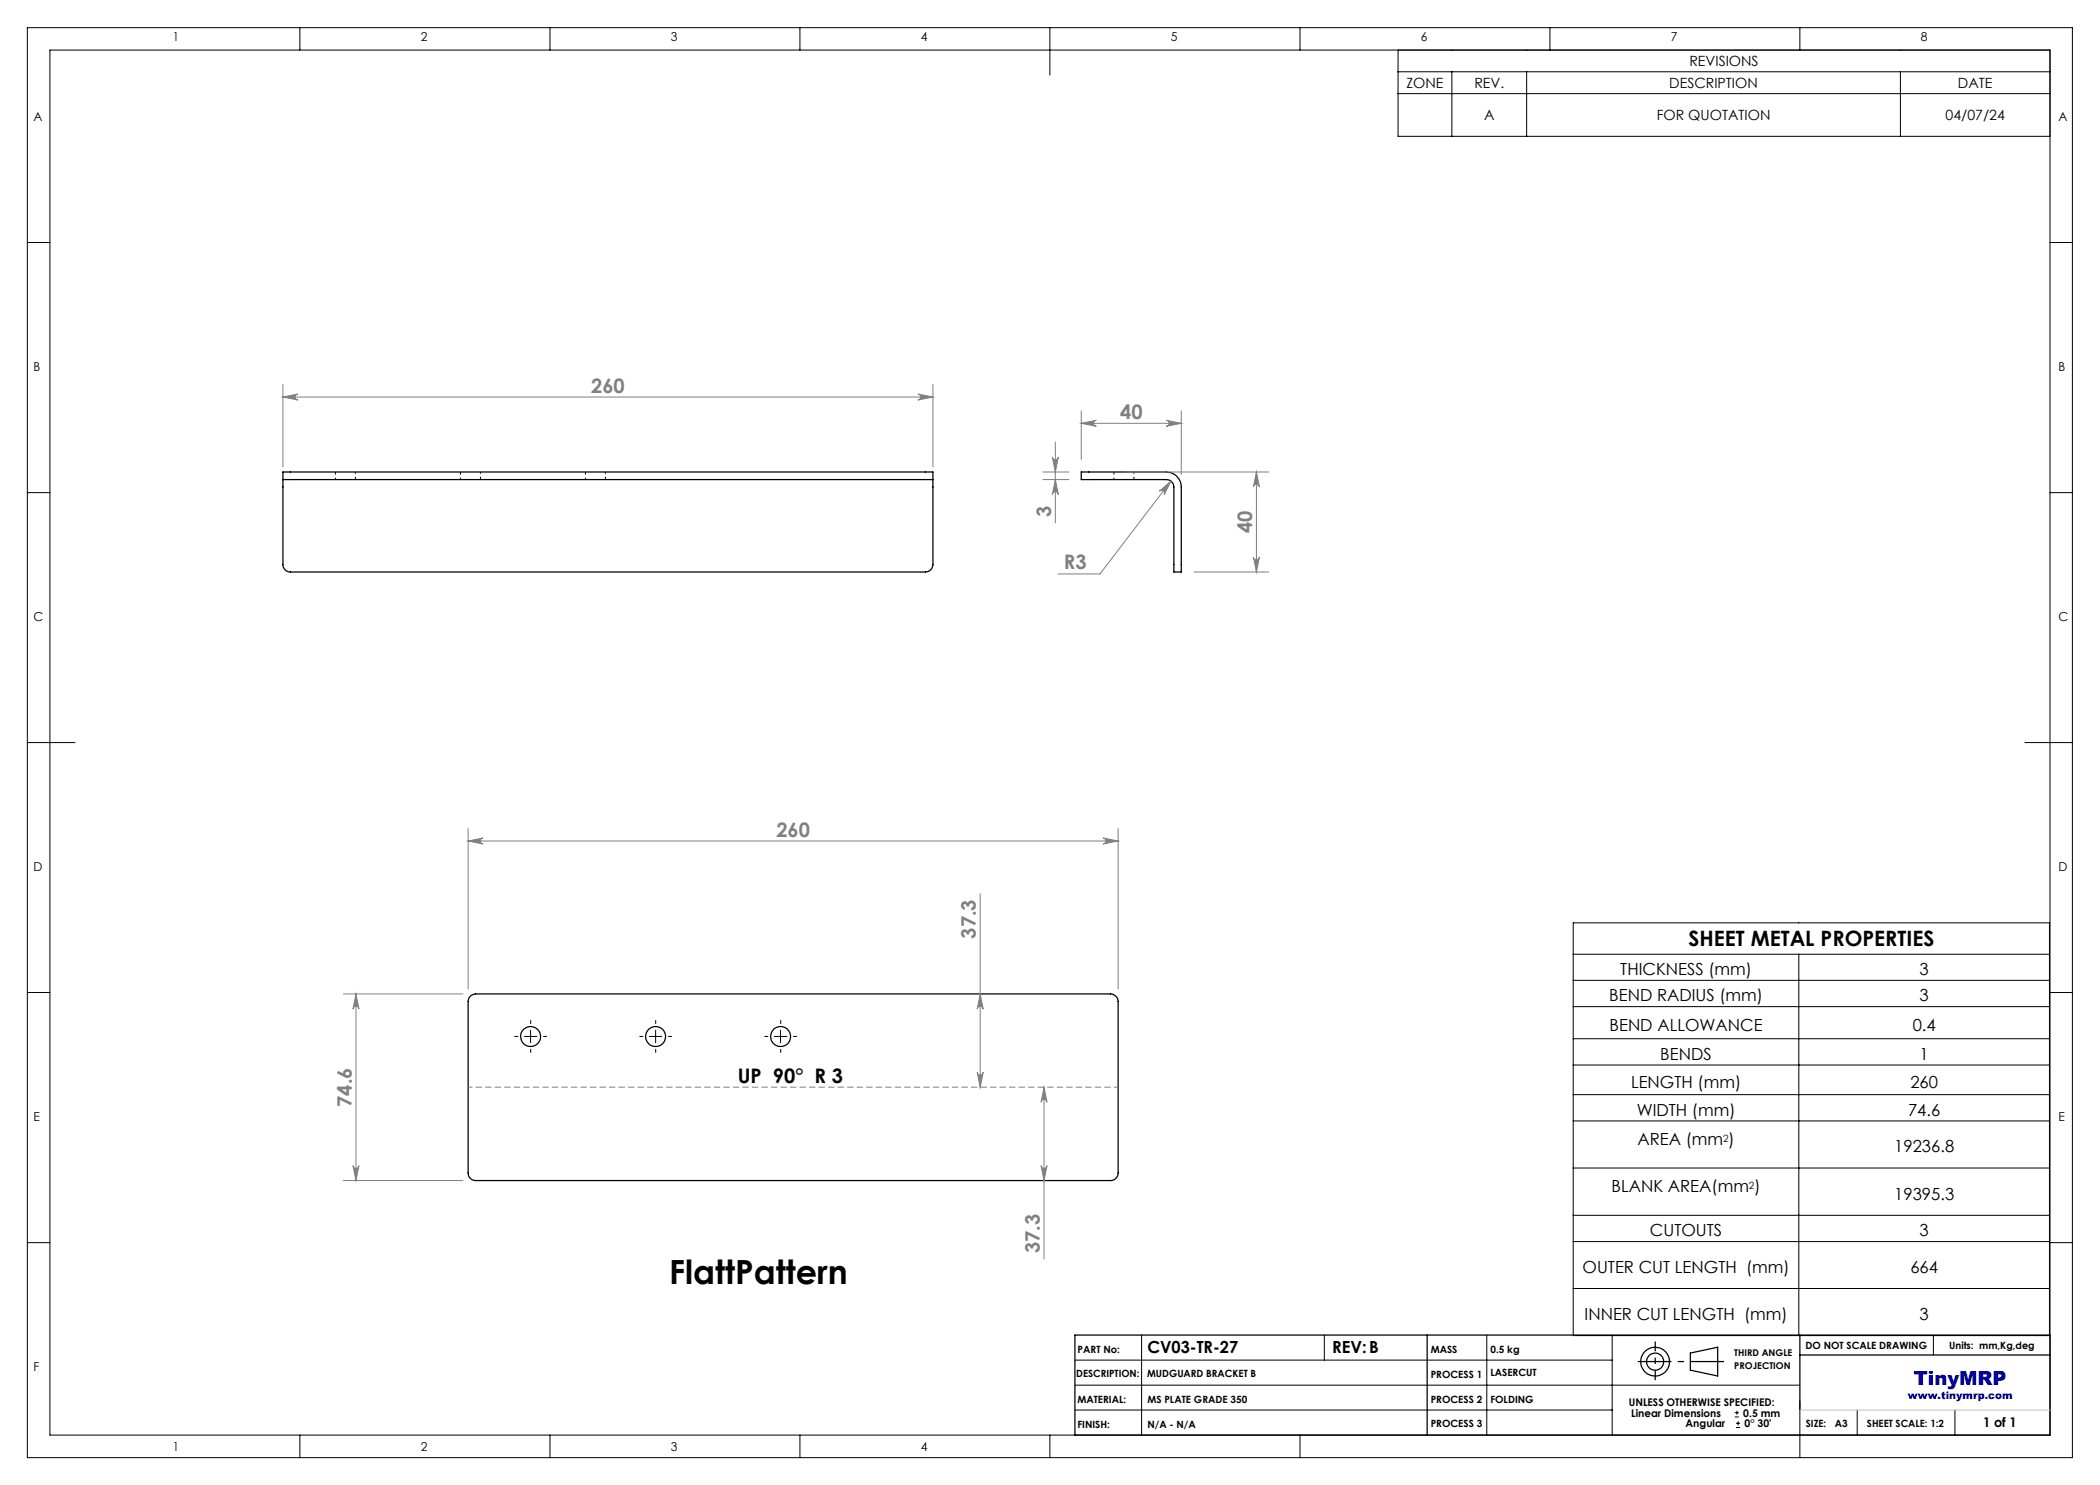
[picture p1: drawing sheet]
<svg xmlns="http://www.w3.org/2000/svg" width="420mm" height="297mm" viewBox="0 0 420 297" stroke-linecap="round" stroke-linejoin="round" font-family="sans-serif">
<g fill="none" stroke="#000" stroke-width=".25">
<path d="M56.6 95.9h130M56.6 95.9v-1.5h130v1.5M56.6 95.9v17a1.45 1.45 0 0 0 1.5 1.5h127a1.51 1.51 0 0 0 1.5-1.5v-17M216.3 94.4h17a2.99 2.99 0 0 1 3 3v17h-1.5v-17a1.51 1.51 0 0 0-1.5-1.5h-17zM94.1 199.2l1-.4h127a1.57 1.57 0 0 1 1.5 1.5v34.3a1.57 1.57 0 0 1-1.5 1.5h-127a1.51 1.51 0 0 1-1.5-1.5v-34.3l.1-.6zM215 267h195v20h-195zM285.4 267v20M338.1 270.6l5.4-1.2v5.8l-5.4-1.2zM360 267v15M360 271h50"/>
<circle cx="106.1" cy="207.3" r="2"/>
<circle cx="131.1" cy="207.3" r="1.99"/>
<circle cx="156.1" cy="207.3" r="1.99"/>
<circle cx="331" cy="272.3" r="2.87"/>
<circle cx="331" cy="272.3" r="1.72"/>
</g>
<path d="M67.1 94.4v1.5M71.1 95.9v-1.5M92.1 94.4v1.5M96.1 95.9v-1.5M117.1 94.4v1.5M121.1 95.9v-1.5M222.8 94.4v1.5M226.8 95.9v-1.5" fill="none" stroke="#000" stroke-width=".2" stroke-dasharray="1.3 .6" stroke-dashoffset=".7" stroke-linecap="butt"/>
<g fill="none" stroke="#000" stroke-width=".2">
<path d="M5.5 5.5h409v286h-409zM10 10h400v277h-400zM60 5.5v4.5M110 5.5v4.5M160 5.5v4.5M210 5.5v9.5M260 5.5v4.5M279.6 10v17.3h130.4M279.6 14.4h130.4M279.6 18.7h130.4M290.4 14.4v12.9M305.3 14.4v12.9"/>
<path d="M310 5.5v4.5M360 5.5v4.5M380.1 14.4v12.9M5.5 48.5h4.5M410 48.5h4.5M5.5 98.5h4.5M410 98.5h4.5M5.5 148.5h9.5M405 148.5h9.5M5.5 198.5h4.5M314.6 184.6h95.3v82.5h-95.3zM314.6 190.8h95.3"/>
<path d="M314.6 196.1h95.3M359.8 190.8v76.3M410 198.5h4.5M104.9 207.3h2.5M106.1 206.1v2.5M129.9 207.3h2.5M131.1 206.1v2.5M154.9 207.3h2.5M156.1 206.1v2.5M314.6 201.3h95.3M314.6 207.7h95.3M314.6 213h95.3"/>
<path d="M314.6 218.9h95.3M314.6 224.2h95.3M314.6 233.6h95.3M5.5 248.5h4.5M314.6 243.1h95.3M314.6 248.3h95.3M314.6 257.7h95.3M410 248.5h4.5M215 277h145M215 272h107.4M228.3 267v20M264.9 267v5"/>
<path d="M297.4 267v20M322.4 267v20M386.7 267v4M60 287v4.5M110 287v4.5M160 287v4.5M210 287v4.5M215 282h107.4M260 287v4.5M347 283.4h.8M347 282.5h.8M347.2 285.5h.8"/>
<path d="M347.2 284.7h.8M347.4 282.1v.9M347.6 284.3v.8M360 280.2v11.3M371.4 282v5M391 282v5"/>
</g>
<g fill="none" stroke="#808080" stroke-width=".2">
<path d="M56.6 79.4l3-.6a.6 .6 0 0 0-.6 .6 .6 .6 0 0 0 .6 .6zM56.6 76.9v16.5M56.6 79.4h130M183.6 78.8l3 .6-3 .6a.6 .6 0 0 0 .6-.6 .6 .6 0 0 0-.6-.6zM186.6 76.9v16.5M208.6 94.4h5.2M208.6 95.9h5.2M210.5 91.4a.6 .6 0 0 0 .6 .6 .6 .6 0 0 0 .6-.6l-.6 3zM211.1 95.9l.6 3a.6 .6 0 0 0-.6-.6 .6 .6 0 0 0-.6 .6zM211.1 88.4v16.2M216.3 84.7l3-.6a.6 .6 0 0 0-.6 .6 .6 .6 0 0 0 .6 .6zM216.3 82.2v9.7"/>
<path d="M216.3 84.7h20M225.3 94.4h28.5M231.9 98.2l2.3-2-1.4 2.8a.59 .59 0 0 0-.1-.9 .59 .59 0 0 0-.8 .1zM233.3 84.1l3 .6-3 .6a.6 .6 0 0 0 .5-.6 .6 .6 0 0 0-.5-.6zM234.2 96.2l-14.2 18.6h-8.4M236.3 82.2v12.7M251.3 94.4l.6 3a.6 .6 0 0 0-.6-.6 .6 .6 0 0 0-.6 .6zM251.3 94.4v20M238.8 114.4h15M250.7 111.4a.6 .6 0 0 0 .6 .6 .6 .6 0 0 0 .6-.6l-.6 3zM93.6 168.2l3-.6a.6 .6 0 0 0-.5 .6 .6 .6 0 0 0 .5 .6zM93.6 165.7v32.1"/>
<path d="M93.6 168.2h130M196 178.7v38.7M220.6 167.6l3 .6-3 .6a.6 .6 0 0 0 .6-.6 .6 .6 0 0 0-.6-.6zM223.6 165.7v32.1M68.7 198.8h23.9M71.2 198.8l.6 3a.6 .6 0 0 0-.6-.6 .6 .6 0 0 0-.6 .6zM71.2 198.8v37.3M196 198.8l.6 3a.6 .6 0 0 0-.6-.6 .6 .6 0 0 0-.6 .6zM195.4 214.5a.6 .6 0 0 0 .6 .5 .6 .6 0 0 0 .6-.5l-.6 2.9zM208.8 217.4l.6 3a.6 .6 0 0 0-.6-.5 .6 .6 0 0 0-.6 .5zM208.8 217.4v34.4M68.7 236.1h23.9"/>
<path d="M70.6 233.1a.6 .6 0 0 0 .6 .6 .6 .6 0 0 0 .6-.6l-.6 3zM208.2 233.1a.6 .6 0 0 0 .6 .6 .6 .6 0 0 0 .6-.6l-.6 3z"/>
</g>
<path d="M103.6 207.3h-.7M106.1 204.8v-.8M106.1 209.8v.7M108.6 207.3h.8M128.6 207.3h-.7M131.1 204.8v-.8M131.1 209.8v.7M133.6 207.3h.8M153.6 207.3h-.7M156.1 204.8v-.8M156.1 209.8v.7M158.6 207.3h.8" fill="none" stroke="#000" stroke-width=".2" stroke-dasharray="15.2 1.3 1.3 1.3" stroke-linecap="butt"/>
<path d="M327.6 272.3h17.2" fill="none" stroke="#000" stroke-width=".25" stroke-dasharray="15.2 1.3 1.3 1.3" stroke-dashoffset="8.5" stroke-linecap="butt"/>
<path d="M331 268.3v7.7" fill="none" stroke="#000" stroke-width=".25" stroke-dasharray="15.2 1.3 1.3 1.3" stroke-dashoffset="13.3" stroke-linecap="butt"/>
<path d="M93.6 217.4h130" fill="none" stroke="#808080" stroke-width=".2" stroke-dasharray="1.3 .6" stroke-dashoffset=".4" stroke-linecap="butt"/>
<path d="M360 282h50" fill="none" stroke="#c0c0c0" stroke-width=".2"/>
<g fill="#808080">
<path d="M93.6 168.2l3-.6a.6 .6 0 0 0-.5 .6 .6 .6 0 0 0 .5 .6zM220.6 167.6l3 .6-3 .6a.6 .6 0 0 0 .6-.6 .6 .6 0 0 0-.6-.6zM216.3 84.7l3-.6a.6 .6 0 0 0-.6 .6 .6 .6 0 0 0 .6 .6zM233.3 84.1l3 .6-3 .6a.6 .6 0 0 0 .5-.6 .6 .6 0 0 0-.5-.6zM231.9 98.2a.59 .59 0 0 1 .8-.1 .59 .59 0 0 1 .1 .9l1.4-2.8z"/>
<path d="M196 198.8l.6 3a.6 .6 0 0 0-.6-.6 .6 .6 0 0 0-.6 .6zM195.4 214.5a.6 .6 0 0 0 .6 .5 .6 .6 0 0 0 .6-.5l-.6 2.9zM208.8 217.4l.6 3a.6 .6 0 0 0-.6-.5 .6 .6 0 0 0-.6 .5zM208.2 233.1a.6 .6 0 0 0 .6 .6 .6 .6 0 0 0 .6-.6l-.6 3zM71.2 198.8l.6 3a.6 .6 0 0 0-.6-.6 .6 .6 0 0 0-.6 .6zM70.6 233.1a.6 .6 0 0 0 .6 .6 .6 .6 0 0 0 .6-.6l-.6 3zM251.3 94.4l.6 3a.6 .6 0 0 0-.6-.6 .6 .6 0 0 0-.6 .6zM250.7 111.4a.6 .6 0 0 0 .6 .6 .6 .6 0 0 0 .6-.6l-.6 3zM210.5 91.4a.6 .6 0 0 0 .6 .6 .6 .6 0 0 0 .6-.6l-.6 3zM211.1 95.9l.6 3a.6 .6 0 0 0-.6-.6 .6 .6 0 0 0-.6 .6z"/>
<path d="M56.6 79.4l3-.6a.6 .6 0 0 0-.6 .6 .6 .6 0 0 0 .6 .6zM183.6 78.8l3 .6-3 .6a.6 .6 0 0 0 .6-.6 .6 .6 0 0 0-.6-.6z"/>
</g>
<text font-size="6.7" x="133.9" y="256.8">FlattPattern</text>
<text font-size="4.2" x="337.7" y="189.2">SHEET METAL PROPERTIES</text>
<g font-size="4" fill="#808080">
<text x="118.2" y="78.5">260</text>
<text x="224" y="83.8">40</text>
<text x="210.2" y="103.4" transform="rotate(-90 210.2 103.4)">3</text>
<text x="250.4" y="106.6" transform="rotate(-90 250.4 106.6)">40</text>
<text x="212.7" y="113.9">R3</text>
<text x="155.3" y="167.3">260</text>
<text x="195.2" y="187.7" transform="rotate(-90 195.2 187.7)">37.3</text>
<text x="70.3" y="221.4" transform="rotate(-90 70.3 221.4)">74.6</text>
<text x="208" y="250.6" transform="rotate(-90 208 250.6)">37.3</text>
</g>
<text font-size="4" x="147.6" y="216.6">UP 90° R 3</text>
<text font-size="3.9" fill="#0000a0" x="382.8" y="277">TinyMRP</text>
<g font-size="3.3">
<text x="324.1" y="195">THICKNESS (mm)</text>
<text x="383.9" y="195">3</text>
<text x="321.8" y="200.3">BEND RADIUS (mm)</text>
<text x="383.9" y="200.3">3</text>
<text x="321.9" y="206.1">BEND ALLOWANCE</text>
<text x="382.5" y="206.1">0.4</text>
<text x="332.1" y="211.9">BENDS</text>
<text x="383.9" y="211.9">1</text>
<text x="326.2" y="217.5">LENGTH (mm)</text>
<text x="382.1" y="217.5">260</text>
<text x="327.3" y="223.1">WIDTH (mm)</text>
<text x="381.6" y="223.1">74.6</text>
<text x="327.5" y="229">AREA (mm )</text>
<text x="378.8" y="230.5">19236.8</text>
<text x="322.3" y="238.5">BLANK AREA(mm )</text>
<text x="378.8" y="239.9">19395.3</text>
<text x="330" y="247.3">CUTOUTS</text>
<text x="383.9" y="247.3">3</text>
<text x="316.5" y="254.6">OUTER CUT LENGTH (mm)</text>
<text x="382.1" y="254.6">664</text>
<text x="316.9" y="264">INNER CUT LENGTH (mm)</text>
<text x="383.9" y="264">3</text>
<text x="229.5" y="270.6">CV03-TR-27</text>
<text x="266.4" y="270.7">REV:B</text>
</g>
<g font-size="2.8">
<text x="281.3" y="17.6">ZONE</text>
<text x="294.9" y="17.6">REV.</text>
<text x="333.9" y="17.6">DESCRIPTION</text>
<text x="337.9" y="13.2">REVISIONS</text>
<text x="391.6" y="17.6">DATE</text>
<text x="296.8" y="24">A</text>
<text x="331.3" y="24">FOR QUOTATION</text>
<text x="389.1" y="24">04/07/24</text>
</g>
<text font-size="2.7" x="396.6" y="285.4">1 of 1</text>
<g font-size="2.5">
<text x="34.6" y="8.2">1</text>
<text x="84.2" y="8.2">2</text>
<text x="134.2" y="8.2">3</text>
<text x="184.2" y="8.2">4</text>
<text x="234.2" y="8.2">5</text>
<text x="284.2" y="8.2">6</text>
<text x="334.2" y="8.2">7</text>
<text x="384.2" y="8.2">8</text>
<text x="6.7" y="24.2">A</text>
<text x="411.7" y="24.2">A</text>
<text x="6.7" y="74.2">B</text>
<text x="411.7" y="74.2">B</text>
<text x="6.7" y="124.2">C</text>
<text x="411.7" y="124.2">C</text>
<text x="6.7" y="174.2">D</text>
<text x="411.7" y="174.2">D</text>
<text x="6.7" y="224.2">E</text>
<text x="411.7" y="224.2">E</text>
<text x="6.7" y="274.2">F</text>
<text x="34.6" y="290.2">1</text>
<text x="84.2" y="290.2">2</text>
<text x="134.2" y="290.2">3</text>
<text x="184.2" y="290.2">4</text>
</g>
<g font-size="2.1">
<text x="325.8" y="281.2">UNLESS OTHERWISE SPECIFIED:</text>
<text x="326.2" y="283.4">Linear Dimensions</text>
<text x="337.1" y="285.5">Angular</text>
<text x="348.7" y="283.4">0.5 mm</text>
<text x="348.9" y="285.5">0° 30'</text>
</g>
<text font-size="2.1" fill="#0000a0" x="381.6" y="279.9">www.tinymrp.com</text>
<g font-size="2">
<text x="344.6" y="228.3">2</text>
<text x="349.8" y="237.8">2</text>
<text x="361.1" y="269.9">DO NOT SCALE DRAWING</text>
<text x="389.8" y="269.8">Units: mm,Kg,deg</text>
<text x="215.3" y="275.4">DESCRIPTION:</text>
<text x="215.5" y="270.7">PART No:</text>
<text x="229.4" y="275.4">MUDGUARD BRACKET B</text>
<text x="286.1" y="270.6">MASS</text>
<text x="286.1" y="275.6">PROCESS 1</text>
<text x="298.1" y="270.6">0.5 kg</text>
<text x="298.1" y="275.3">LASERCUT</text>
<text x="215.5" y="280.6">MATERIAL:</text>
<text x="229.5" y="280.6">MS PLATE GRADE 350</text>
<text x="286.1" y="280.6">PROCESS 2</text>
<text x="298.1" y="280.6">FOLDING</text>
<text x="215.5" y="285.6">FINISH:</text>
<text x="229.5" y="285.6">N/A - N/A</text>
<text x="286.1" y="285.4">PROCESS 3</text>
<text x="361.2" y="285.4">SIZE:</text>
<text x="367" y="285.4">A3</text>
<text x="373.4" y="285.4">SHEET SCALE: 1:2</text>
</g>
<g font-size="1.9">
<text x="346.9" y="271.3">THIRD ANGLE</text>
<text x="346.9" y="273.7">PROJECTION</text>
</g>
</svg>
